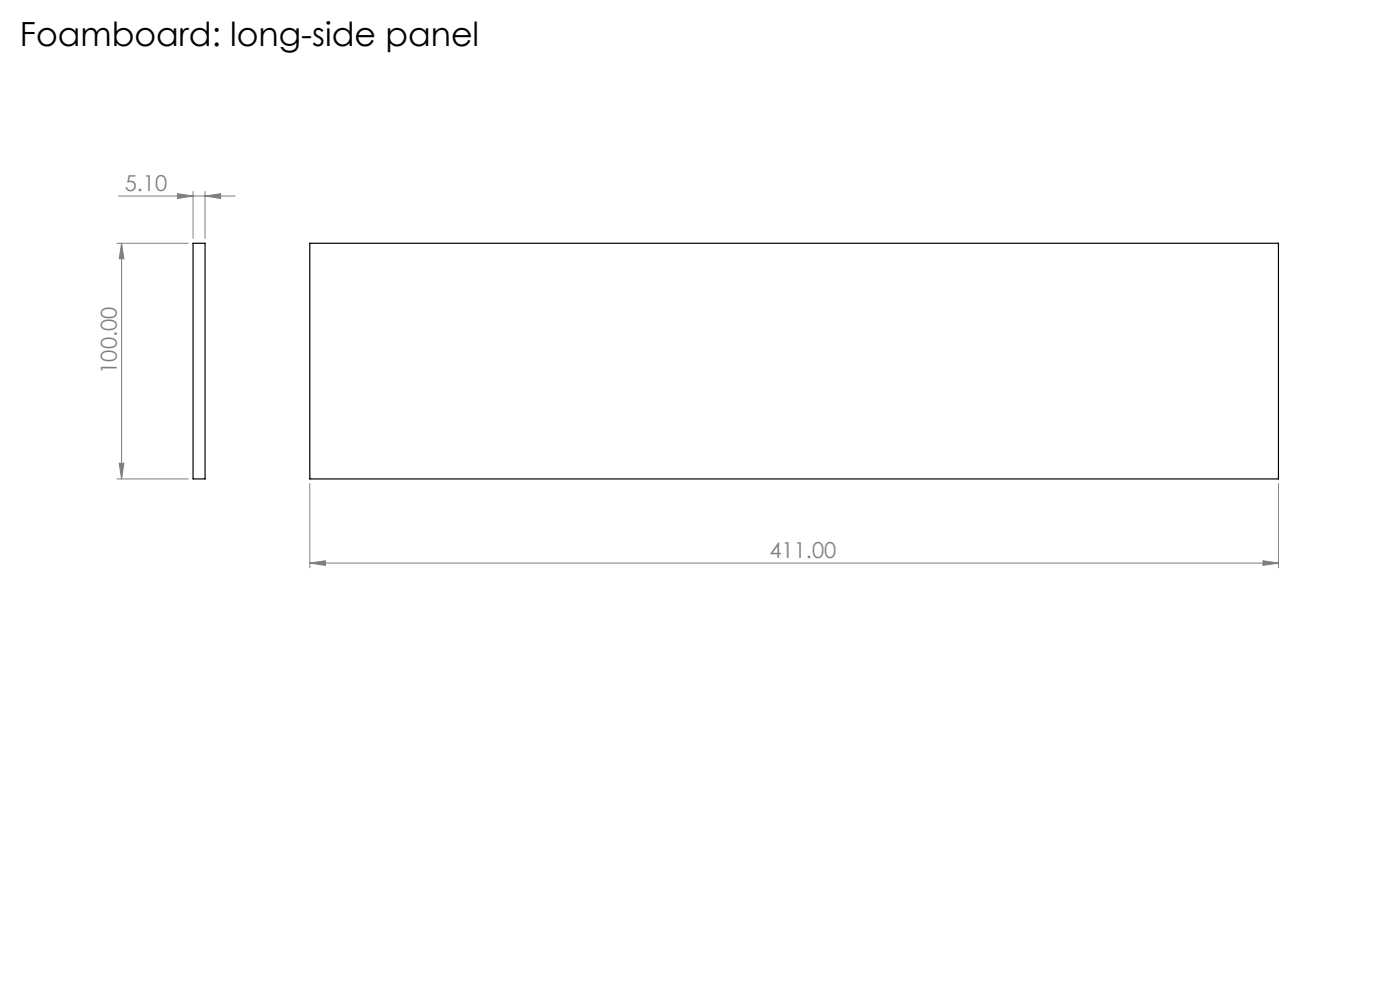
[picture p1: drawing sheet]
<svg xmlns="http://www.w3.org/2000/svg" width="297mm" height="210mm" viewBox="0 0 297 210" stroke-linecap="round" stroke-linejoin="round" font-family="sans-serif">
<g fill="none" stroke="#808080" stroke-width=".21">
<path d="M24.8 51.6h15.2M25.2 41.6h24.6M25.8 51.6l.5 3.3h-1zM25.8 51.6v50M37.6 41.1l3.4 .5-3.4 .5zM41 40.6v10M43.5 41.6l3.3-.5v1zM43.5 40.6v10M25.3 98.3h1l-.5 3.3zM24.8 101.6h15.2M65.7 119.4l3.3-.5v1zM65.7 102.6v17.8"/>
<path d="M65.7 119.4h205.5M267.9 118.9l3.3 .5-3.3 .5zM271.2 102.6v17.8"/>
</g>
<g fill="#808080">
<path d="M65.7 119.4l3.3-.5v1zM267.9 118.9l3.3 .5-3.3 .5zM37.6 41.1l3.4 .5-3.4 .5zM43.5 41.6l3.3-.5v1z"/>
<path d="M25.3 98.3h1l-.5 3.3zM25.8 51.6l.5 3.3h-1z"/>
</g>
<path d="M41 51.6h2.5v50h-2.5zM65.7 51.6h205.5v50h-205.5z" fill="none" stroke="#000" stroke-width=".25"/>
<text font-size="7.1" x="4.2" y="9.8">Foamboard: long-side panel</text>
<g font-size="4.7" fill="#808080">
<text x="26.5" y="40.6">5.10</text>
<text x="24.8" y="79.3" transform="rotate(-90 24.8 79.3)">100.00</text>
<text x="163.2" y="118.4">411.00</text>
</g>
</svg>
